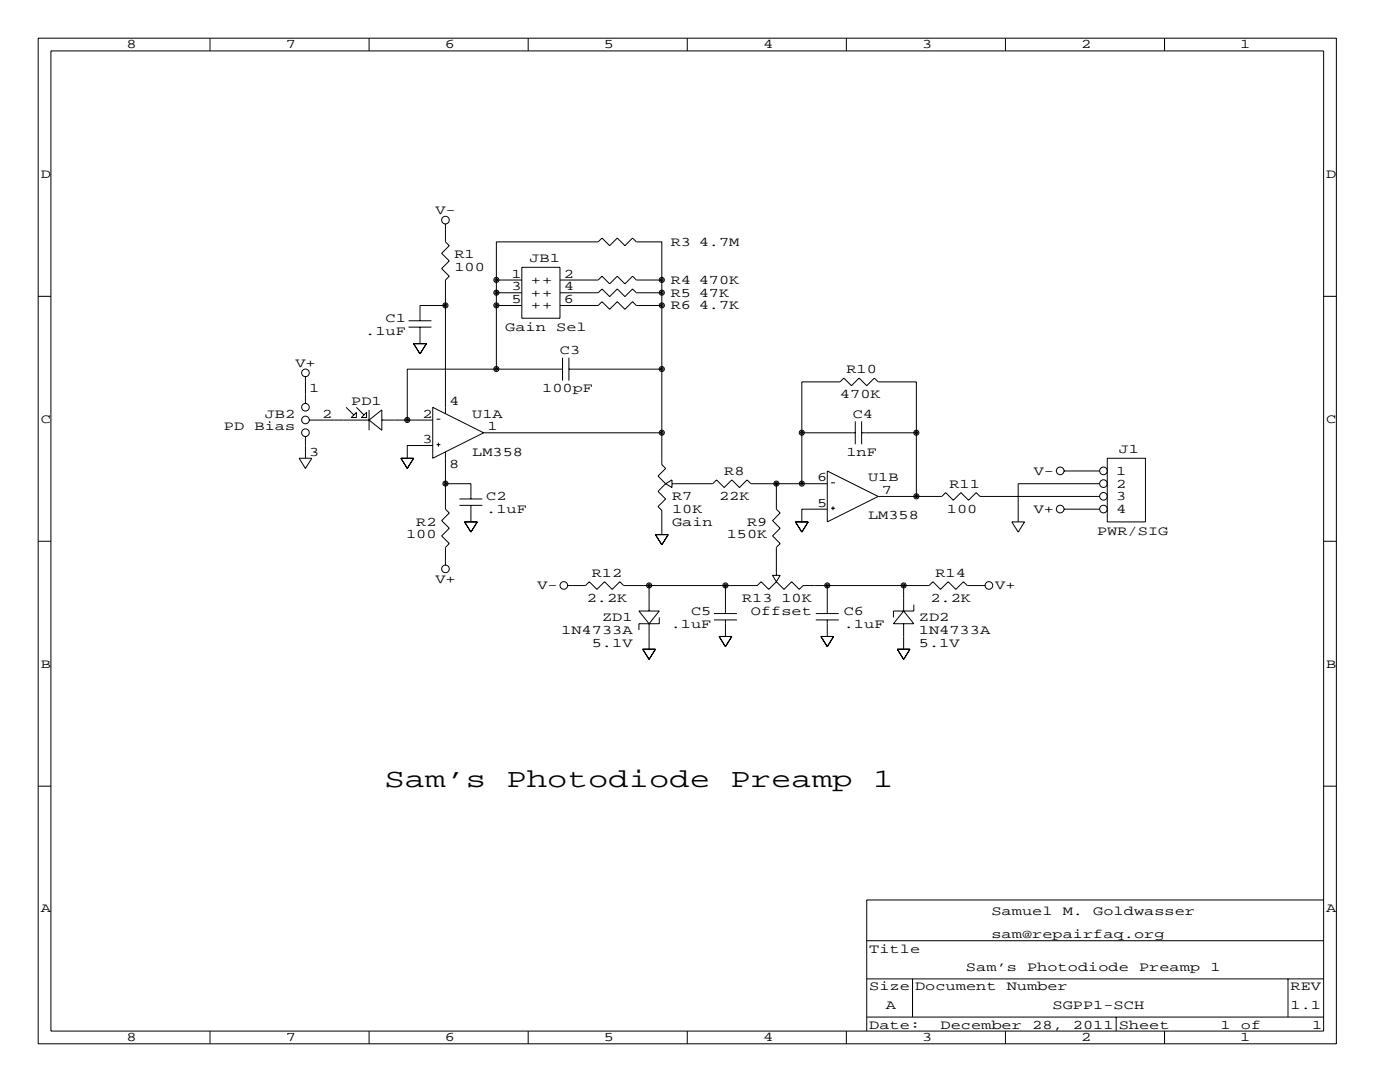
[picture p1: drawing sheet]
<svg xmlns="http://www.w3.org/2000/svg" width="279mm" height="216mm" viewBox="0 0 279 216" stroke-linecap="round" stroke-linejoin="round" font-family="sans-serif">
<g fill="none" stroke="#000" stroke-width=".2">
<path d="M7.6 7.6h259.1v200.7h-259.1zM10.2 10.2h254v195.5h-254zM41.9 7.6v2.6M73.7 7.6v2.6M105.4 7.6v2.6M137.2 7.6v2.6M168.9 7.6v2.6M200.7 7.6v2.6M232.4 7.6v2.6M7.6 59.1h2.6M88.9 44.7v3.6l.8 .7-1.6 1.5 1.6 1.6-1.6 1.5 1.6 1.5-.8 .8v26.6M99.1 55.9h5"/>
<path d="M99.1 58.4h5M104.1 53.3h7.7v10.2h-7.7zM111.8 55.9h7.6l.7-.8 1.6 1.5 1.5-1.5 1.5 1.5 1.5-1.5 .8 .8h5.1M111.8 58.4h7.6l.7-.7 1.6 1.5 1.5-1.5 1.5 1.5 1.5-1.5 .8 .7h5.1M264.2 59.1h2.5M61 75.2v5.3M81.5 65.3h4.6M81.5 64h4.6M82.5 68.6h2.6l-1.3 2zM83.8 65.3v3.3M88.9 61h-5.1v3M99.1 73.7v-25.4h20.3l.7-.8 1.6 1.5 1.5-1.5 1.5 1.5 1.5-1.5 .8 .8h5.1v44.4l.7 .8-1.5 1.5 1.5 1.5"/>
<path d="M99.1 61h5M111.8 61h7.6l.7-.8 1.6 1.5 1.5-1.5 1.5 1.5 1.5-1.5 .8 .8h5.1M112.3 73.7h-31v10.1M112.3 71.4v4.5M113.5 73.7h18.6M113.5 71.4v4.5M59.7 91.4h2.5l-1.2 2.1zM61 87.1v4.3M61.7 83.8h12M69.1 81.3l1.5 1.5M71.1 82.3v1h-1zM71.1 81.3l1.5 1.5"/>
<path d="M73.2 82.3v1h-1.1zM73.7 81.8v4.1M73.7 83.8l2.5-2v4.1zM76.2 83.8h10.2M80 91.4h2.5l-1.2 2.1zM81.3 83.8h.1M86.4 81.3l10.1 5.1-10.1 5zM86.4 88.9h-5.1v2.5M87.1 88.7h.8M87.1 83.6h.8M87.5 88.3v.8M88.9 90.2v11.4l.8 .8-1.6 1.5 1.6 1.5-1.6 1.5 1.6 1.6-.8 .7v3.6"/>
<path d="M88.9 96.5h5.1v3.1M91.7 99.6h4.6M96.5 86.4h35.6M132.1 86.4h.1M132.8 96.5l-1.5 1.5 1.5 1.6-1.5 1.5 .8 .8v4.8M132.8 96.5l1.3-.7v1.5zM134.1 96.5h8.1l.8-.7 1.5 1.5 1.5-1.5 1.6 1.5 1.5-1.5 .8 .7h15.2M154.9 96.5h.1M154.9 96.5v5.1l.8 .8-1.5 1.5 1.5 1.5-1.5 1.5 1.5 1.6-.8 .7v5.6M160 86.4h10.7M160 96.5v-20.3h7.6l.8-.8 1.5 1.6 1.5-1.6 1.6 1.6 1.5-1.6 .8 .8h7.6v22.9M165.1 94l10.2 5.1-10.2 5z"/>
<path d="M165.9 96.3h.7M170.7 84.1v4.5M172 86.4h10.9M172 84.1v4.5M175.3 99.1h12.7l.7-.8 1.5 1.5 1.6-1.5 1.5 1.5 1.5-1.5 .8 .8h23.9M212.3 94h7.2M219.5 96.5h-16.3v7.6M221 91.4h7.6v12.7h-7.6zM7.6 108h2.6M91.7 100.8h4.6M92.7 104.1h2.5l-1.2 2.1zM94 100.8v3.3"/>
<path d="M129.5 116.8v5.1M130.8 106.7h2.5l-1.2 2zM144.8 116.8v5.6M154.2 114.8h1.5l-.8 1.3zM154.9 116.1l-1.5 1.5-1.5-1.5-.8 .7h-26.6l-.8-.7-1.5 1.5-1.6-1.5-1.5 1.5-1.5-1.5-.8 .7h-3.5M154.9 116.1l1.6 1.5 1.5-1.5 1.5 1.5 .8-.8h25.1l.8-.7 1.5 1.5 1.5-1.5 1.6 1.5 1.5-1.5 .7 .7h3.6M158.7 104.1h2.6l-1.3 2.1zM165.1 116.8v5.6M165.1 101.6h-5.1v2.5M165.9 101.4h.7M166.2 101v.8M180.3 116.8v5.1"/>
<path d="M201.9 104.1h2.6l-1.3 2.1zM212.3 101.6h7.2M264.2 108h2.5M127.5 121.9h4.1l-2.1 2.6zM128.3 129.5h2.5l-1.3 2.1zM129.5 124.5v5M131.6 123.2v1.3h-4.1v1.2M142.5 123.7h4.6M142.5 122.4h4.6M143.5 127h2.5l-1.2 2zM144.8 123.7v3.3M162.8 123.7h4.6"/>
<path d="M162.8 122.4h4.6M163.8 127h2.6l-1.3 2zM165.1 123.7v3.3M179.1 129.5h2.5l-1.3 2.1zM180.3 124.5v5M180.3 121.9l2.1 2.6h-4.1zM182.4 120.6v1.3h-4.1v1.3M7.6 156.9h2.6M264.2 156.9h2.5M264.2 179.6h-91.2v26.1M173 195.3h91.2M173 187.7h91.2"/>
<path d="M182.1 195.3v7.6M257 195.3v7.6M41.9 205.7v2.6M73.7 205.7v2.6M105.4 205.7v2.6M137.2 205.7v2.6M168.9 205.7v2.6M173 202.9h91.2M200.7 205.7v2.6M222.8 202.9v2.8M232.4 205.7v2.6"/>
<circle cx="88.9" cy="43.9" r=".76"/>
<circle cx="99.1" cy="55.9" r=".51"/>
<circle cx="99.1" cy="58.4" r=".51"/>
<circle cx="99.1" cy="55.9" r=".25"/>
<circle cx="99.1" cy="58.4" r=".25"/>
<circle cx="132.1" cy="55.9" r=".51"/>
<circle cx="132.1" cy="58.4" r=".51"/>
<circle cx="132.1" cy="55.9" r=".25"/>
<circle cx="132.1" cy="58.4" r=".25"/>
<circle cx="61" cy="74.4" r=".76"/>
<circle cx="88.9" cy="60.9" r=".51"/>
<circle cx="88.9" cy="60.9" r=".25"/>
<circle cx="99.1" cy="60.9" r=".51"/>
<circle cx="99.1" cy="73.6" r=".51"/>
<circle cx="99.1" cy="73.6" r=".25"/>
<circle cx="99.1" cy="60.9" r=".25"/>
<circle cx="132.1" cy="60.9" r=".51"/>
<circle cx="132.1" cy="73.6" r=".51"/>
<circle cx="132.1" cy="60.9" r=".25"/>
<circle cx="132.1" cy="73.6" r=".25"/>
<circle cx="61" cy="81.3" r=".76"/>
<circle cx="61" cy="86.3" r=".76"/>
<circle cx="61" cy="83.8" r=".76"/>
<circle cx="81.3" cy="83.8" r=".51"/>
<circle cx="81.3" cy="83.8" r=".25"/>
<circle cx="88.9" cy="96.5" r=".51"/>
<circle cx="88.9" cy="96.5" r=".25"/>
<circle cx="132.1" cy="86.3" r=".51"/>
<circle cx="132.1" cy="86.3" r=".25"/>
<circle cx="154.9" cy="96.5" r=".51"/>
<circle cx="154.9" cy="96.5" r=".25"/>
<circle cx="160" cy="96.5" r=".51"/>
<circle cx="160" cy="86.3" r=".51"/>
<circle cx="160" cy="96.5" r=".25"/>
<circle cx="160" cy="86.3" r=".25"/>
<circle cx="182.9" cy="99" r=".51"/>
<circle cx="182.9" cy="86.3" r=".51"/>
<circle cx="182.9" cy="99" r=".25"/>
<circle cx="182.9" cy="86.3" r=".25"/>
<circle cx="211.6" cy="94" r=".76"/>
<circle cx="220.2" cy="99" r=".76"/>
<circle cx="220.2" cy="94" r=".76"/>
<circle cx="220.2" cy="96.5" r=".76"/>
<circle cx="88.9" cy="113.5" r=".76"/>
<circle cx="112.5" cy="116.8" r=".76"/>
<circle cx="129.5" cy="116.8" r=".51"/>
<circle cx="129.5" cy="116.8" r=".25"/>
<circle cx="144.8" cy="116.8" r=".51"/>
<circle cx="144.8" cy="116.8" r=".25"/>
<circle cx="165.1" cy="116.8" r=".51"/>
<circle cx="165.1" cy="116.8" r=".25"/>
<circle cx="180.3" cy="116.8" r=".51"/>
<circle cx="180.3" cy="116.8" r=".25"/>
<circle cx="197.4" cy="116.8" r=".76"/>
<circle cx="211.6" cy="101.6" r=".76"/>
<circle cx="220.2" cy="101.6" r=".76"/>
</g>
<g font-size="5.3">
<text x="76.7" y="157">Sam’s</text>
<text x="101.1" y="157">Photodiode</text>
<text x="145.8" y="157">Preamp</text>
<text x="174.2" y="157">1</text>
</g>
<g font-size="2.6">
<text x="25.3" y="9.7">8</text>
<text x="57" y="9.7">7</text>
<text x="88.8" y="9.7">6</text>
<text x="120.5" y="9.7">5</text>
<text x="152.3" y="9.7">4</text>
<text x="184" y="9.7">3</text>
<text x="215.8" y="9.7">2</text>
<text x="247.5" y="9.7">1</text>
<text x="8.1" y="35.5">D</text>
<text x="264.7" y="35.5">D</text>
<text x="86.9" y="42.7">V-</text>
<text x="90.7" y="51.6">R1</text>
<text x="105.7" y="52.3">JB1</text>
<text x="133.9" y="49">R3 4.7M</text>
<text x="90.7" y="54.1">100</text>
<text x="102.1" y="55.4">1</text>
<text x="102.1" y="57.9">3</text>
<text x="105.9" y="56.6">++</text>
<text x="105.9" y="59.2">++</text>
<text x="112.5" y="55.4">2</text>
<text x="112.5" y="57.9">4</text>
<text x="133.9" y="56.6">R4 470K</text>
<text x="133.9" y="59.2">R5 47K</text>
<text x="77" y="64.3">C1</text>
<text x="102.1" y="60.5">5</text>
<text x="105.9" y="61.7">++</text>
<text x="112.5" y="60.5">6</text>
<text x="133.9" y="61.7">R6 4.7K</text>
<text x="72.9" y="66.8">.1uF</text>
<text x="100.8" y="66">Gain</text>
<text x="111" y="66">Sel</text>
<text x="111.8" y="70.6">C3</text>
<text x="59" y="73.2">V+</text>
<text x="168.9" y="74.4">R10</text>
<text x="52.8" y="83.3">JB2</text>
<text x="61.7" y="78.2">1</text>
<text x="64.3" y="83.3">2</text>
<text x="70.1" y="80.8">PD1</text>
<text x="84.3" y="83.3">2</text>
<text x="89.7" y="80.8">4</text>
<text x="94.2" y="83.3">U1A</text>
<text x="108.2" y="78.2">100pF</text>
<text x="167.6" y="79.5">470K</text>
<text x="170.2" y="83.3">C4</text>
<text x="8.1" y="84.3">C</text>
<text x="44.7" y="85.9">PD</text>
<text x="50.8" y="85.9">Bias</text>
<text x="84.3" y="88.4">3</text>
<text x="97.3" y="85.9">1</text>
<text x="264.7" y="84.3">C</text>
<text x="61.7" y="90.9">3</text>
<text x="89.7" y="93.5">8</text>
<text x="94.2" y="90.9">LM358</text>
<text x="144.5" y="94.7">R8</text>
<text x="168.9" y="90.9">1nF</text>
<text x="206.3" y="94.7">V-</text>
<text x="222.8" y="94.7">1</text>
<text x="223.3" y="90.4">J1</text>
<text x="97" y="99.8">C2</text>
<text x="134.1" y="99.8">R7</text>
<text x="143.5" y="99.8">22K</text>
<text x="163.1" y="101.1">5</text>
<text x="163.1" y="96">6</text>
<text x="173.2" y="96">U1B</text>
<text x="176" y="98.6">7</text>
<text x="189.5" y="97.3">R11</text>
<text x="222.8" y="97.3">2</text>
<text x="222.8" y="99.8">3</text>
<text x="81" y="107.4">100</text>
<text x="83.1" y="104.9">R2</text>
<text x="97" y="102.4">.1uF</text>
<text x="134.1" y="102.4">10K</text>
<text x="134.1" y="104.9">Gain</text>
<text x="145" y="107.4">150K</text>
<text x="149.1" y="104.9">R9</text>
<text x="173.2" y="103.6">LM358</text>
<text x="189" y="102.4">100</text>
<text x="206.3" y="102.4">V+</text>
<text x="218.9" y="106.7">PWR/SIG</text>
<text x="222.8" y="102.4">4</text>
<text x="86.9" y="116.3">V+</text>
<text x="107.2" y="117.6">V-</text>
<text x="118.1" y="115.1">R12</text>
<text x="186.7" y="115.1">R14</text>
<text x="198.6" y="117.6">V+</text>
<text x="117.1" y="120.1">2.2K</text>
<text x="120.1" y="124">ZD1</text>
<text x="133.9" y="125.2">.1uF</text>
<text x="137.9" y="122.7">C5</text>
<text x="148.1" y="120.1">R13 10K</text>
<text x="149.9" y="122.7">Offset</text>
<text x="168.4" y="122.7">C6</text>
<text x="168.4" y="125.2">.1uF</text>
<text x="183.4" y="124">ZD2</text>
<text x="185.7" y="120.1">2.2K</text>
<text x="112" y="126.5">1N4733A</text>
<text x="118.1" y="129">5.1V</text>
<text x="183.4" y="126.5">1N4733A</text>
<text x="183.4" y="129">5.1V</text>
<text x="8.1" y="133.2">B</text>
<text x="264.7" y="133.2">B</text>
<text x="8.1" y="182.1">A</text>
<text x="197.9" y="182.6">Samuel</text>
<text x="212.1" y="182.6">M.</text>
<text x="218.2" y="182.6">Goldwasser</text>
<text x="264.7" y="182.1">A</text>
<text x="173.5" y="190.2">Title</text>
<text x="197.9" y="187.2">sam@repairfaq.org</text>
<text x="173.5" y="197.6">Size Document</text>
<text x="192.8" y="193.8">Sam’s</text>
<text x="200.9" y="197.6">Number</text>
<text x="205" y="193.8">Photodiode</text>
<text x="227.3" y="193.8">Preamp</text>
<text x="241.6" y="193.8">1</text>
<text x="257.6" y="197.6">REV</text>
<text x="176.8" y="201.4">A</text>
<text x="210.1" y="201.4">SGPP1-SCH</text>
<text x="257.6" y="201.4">1.1</text>
<text x="25.3" y="207.8">8</text>
<text x="57" y="207.8">7</text>
<text x="88.8" y="207.8">6</text>
<text x="120.5" y="207.8">5</text>
<text x="152.3" y="207.8">4</text>
<text x="173.5" y="205.2">Date:</text>
<text x="184" y="207.8">3</text>
<text x="187.7" y="205.2">December</text>
<text x="206" y="205.2">28,</text>
<text x="214.1" y="205.2">2011 Sheet</text>
<text x="215.8" y="207.8">2</text>
<text x="243.6" y="205.2">1</text>
<text x="247.5" y="207.8">1</text>
<text x="247.7" y="205.2">of</text>
<text x="261.9" y="205.2">1</text>
</g>
</svg>
